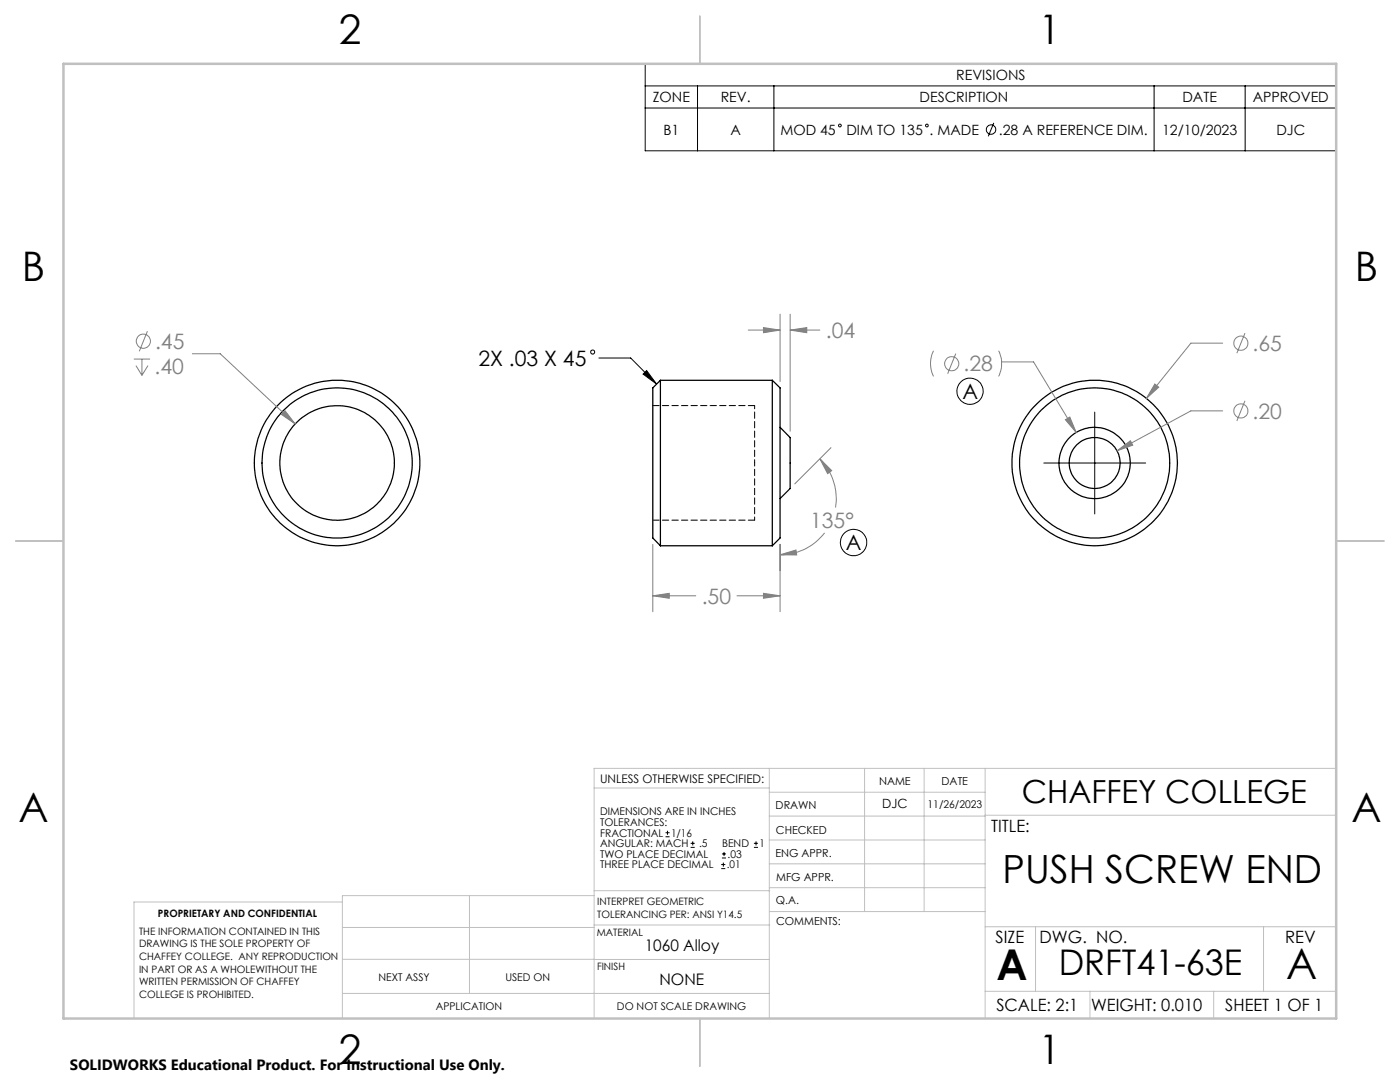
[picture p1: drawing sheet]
<svg xmlns="http://www.w3.org/2000/svg" width="279mm" height="216mm" viewBox="0 0 279 216" stroke-linecap="round" stroke-linejoin="round" font-family="sans-serif">
<g fill="none" stroke="#000" stroke-width=".25">
<path d="M131.8 75.9v33M131.8 75.9l-1.5 1.5v30l1.5 1.5M131.8 75.9h22.3M154.1 75.9v33M154.1 75.9l1.6 1.5v30l-1.6 1.5M155.7 85.3l2 2v10.2l-2 2M131.8 108.9h22.3"/>
<circle cx="67.3" cy="92.4" r="15"/>
<circle cx="67.3" cy="92.4" r="16.5"/>
<circle cx="67.3" cy="92.4" r="11.4"/>
<circle cx="218.4" cy="92.4" r="15"/>
<circle cx="218.5" cy="92.4" r="7.1"/>
<circle cx="218.5" cy="92.4" r="16.5"/>
<circle cx="218.5" cy="92.4" r="5.1"/>
</g>
<path d="M150.6 92.4v-11.5M150.6 103.8v-11.4" fill="none" stroke="#000" stroke-width=".2" stroke-dasharray="1.3 .6" stroke-dashoffset=".6"/>
<path d="M150.6 80.9h-20.3M130.3 103.8h20.3" fill="none" stroke="#000" stroke-width=".2" stroke-dasharray="1.3 .6"/>
<g fill="none" stroke="#000" stroke-width=".2">
<path d="M128.8 12.7h137.9v17.4h-137.9zM128.8 17.1h137.9M139.2 17.1v13M154.4 17.1v13M230.3 17.1v13M248.5 17.1v13M128.8 21.6h137.9M198.3 24.5l-1.1 2.7M119.5 71.4h6.4l5.1 5.2M129 73.9l2 2.7-2.7-2zM208.3 92.4h20.3M218.5 82.2v20.4"/>
<path d="M132.8 167h.8M132.8 166.2h.8M133.2 165.8v.8M137.8 169.1h.8M137.8 168.3h.8M138.3 167.9v.8M143.9 173.3h.8M143.9 172.5h.8M144.1 171.2h.8M144.1 170.4h.8M144.4 172.1v.8M144.5 170v.8"/>
<path d="M150.5 169.1h.8M150.5 168.3h.8M150.9 167.9v.8"/>
<circle cx="167.6" cy="25.1" r=".28"/>
<circle cx="185" cy="25" r=".26"/>
<circle cx="197.8" cy="25.9" r=".95"/>
<circle cx="118.3" cy="70.2" r=".39"/>
<circle cx="193.6" cy="78.1" r="2.62"/>
<circle cx="170.3" cy="108.3" r="2.64"/>
</g>
<g fill="none" stroke="#808080" stroke-width=".2">
<path d="M26.7 71.6h3.3M27.1 73l1.2 1.9M28.3 71.6v3.3M29.4 66.1l-1.6 4M29.5 73l-1.2 1.9M38.4 70.6h5.6l14.9 14M149.3 65.9h6.4M152.4 65.4l3.3 .5-3.3 .5zM155.7 62.7v13.4M157.7 65.9l3.3-.5v1zM157.7 62.7v23.3M157.7 65.9h5.9"/>
<path d="M186.3 70a5.7 5.7 0 0 0 0 5.1M190.7 70.6l-1.6 4M199.3 70a5.7 5.7 0 0 1 0 5.1M199.9 72.2h6.4l8.5 14.1M230.5 76.6l.7 .7-2.4 2.2zM244 68.5h-6.3l-8.9 11M248.5 66.5l-1.7 4M248.5 80l-1.7 4M56.9 82l2 2.6-2.7-1.9zM163.6 91.5l2.4 2.4-.8 .6zM163.6 91.5a11.5 11.5 0 0 1 3.2 9.8M165.8 89.3l-7.2 7.3"/>
<path d="M212.6 83.7l.9-.5 1.3 3.1zM222.9 90l2.7-2.1 .5 .9zM244 82h-6.3l-14.8 8M130.3 118.9l3.3-.5v1zM130.3 108.6v13.5M130.3 118.9h8.6M147.1 118.9h8.6M152.4 118.4l3.3 .5-3.3 .5zM155.7 110.7l3.2-1 .1 1zM155.7 108.6v13.5M164.6 106.3a11.1 11.1 0 0 1-8.9 4.4"/>
<circle cx="28.6" cy="68.1" r="1.42"/>
<circle cx="189.9" cy="72.6" r="1.41"/>
<circle cx="247.6" cy="68.5" r="1.41"/>
<circle cx="247.6" cy="82" r="1.41"/>
</g>
<g fill="none" stroke="#c0c0c0" stroke-width=".2">
<path d="M118.6 157.2h34.9M153.5 153.3v49.9M153.5 158.1h43.1M172.5 153.3v28.6M184.4 153.3v28.6M196.6 153.3v49.9M266.7 153.3h-148.1v49.9M68.3 180h-41.6v23.2M93.7 178.7v19.5M118.6 178.7h-50.3v24.5M118.6 177.7h35M153.5 167.6h43.1"/>
<path d="M153.5 162.8h43.1M153.5 172.4h43.1M153.5 177.1h43.1M196.6 162.7h70.1M68.3 198.2h85.2M68.3 191.4l85.2 .1M68.3 185.1h50.3M118.6 184.6h35M153.6 181.9h43M196.6 197.8h70.1M196.6 184.9h70.1M206.7 184.9v12.9"/>
<path d="M217.5 197.8v5.4M242.2 197.8v5.4M252.2 184.9v12.9"/>
</g>
<path d="M139.7 3.2v9.5M3.1 107.9h9.6M266.7 107.9h9.5M139.7 203.2v9.6" fill="none" stroke="#c0c0c0" stroke-width=".25"/>
<path d="M12.7 12.7h254v190.5h-254z" fill="none" stroke="#c0c0c0" stroke-width=".5"/>
<path d="M129 73.9l2 2.7-2.7-2z" fill="#000"/>
<path d="M130.3 118.9l3.3-.5v1zM152.4 118.4l3.3 .5-3.3 .5zM157.7 65.9l3.3-.5v1zM152.4 65.4l3.3 .5-3.3 .5zM155.7 110.7l3.2-1 .1 1zM163.6 91.5l2.4 2.4-.8 .6zM56.9 82l-.7 .7 2.7 1.9zM230.5 76.6l-1.7 2.9 2.4-2.2zM222.9 90l3.2-1.2-.5-.9zM212.6 83.7l2.2 2.6-1.3-3.1z" fill="#808080"/>
<g font-size="8.5">
<text x="198.9" y="195.5">A</text>
<text x="256.7" y="195.4">A</text>
</g>
<g font-size="8.1">
<text x="67.6" y="8.9">2</text>
<text x="207.3" y="8.9">1</text>
<text x="4.4" y="56.1">B</text>
<text x="270.4" y="56.1">B</text>
<text x="3.7" y="164.1">A</text>
<text x="269.7" y="164.1">A</text>
<text x="67.6" y="212.4">2</text>
<text x="207.3" y="212.4">1</text>
</g>
<text font-size="7.8" x="200.1" y="176.1">PUSH SCREW END</text>
<text font-size="7.1" x="211.3" y="194.6">DRFT41-63E</text>
<text font-size="6.3" x="203.9" y="160.2">CHAFFEY COLLEGE</text>
<g font-size="4.2" fill="#808080">
<text x="31" y="69.6">.45</text>
<text x="164.8" y="67.5">.04</text>
<text x="250" y="70">.65</text>
<text x="30.8" y="74.7">.40</text>
<text x="192.3" y="74.1">.28</text>
<text x="250" y="83.5">.20</text>
<text x="161.7" y="105.4">135°</text>
<text x="140.1" y="120.5">.50</text>
</g>
<g font-size="4.2">
<text x="95.5" y="73">2X .03 X 45</text>
<text x="192.1" y="79.5">A</text>
<text x="168.8" y="109.7">A</text>
</g>
<g font-size="3.4">
<text x="197.8" y="166">TITLE:</text>
<text x="198.7" y="188.1">SIZE</text>
<text x="207.5" y="188.1">DWG. NO.</text>
<text x="256.5" y="188.2">REV</text>
<text x="198.8" y="201.7">SCALE: 2:1</text>
<text x="217.7" y="201.8">WEIGHT: 0.010</text>
<text x="244.5" y="201.7">SHEET 1 OF 1</text>
</g>
<g font-size="3.2">
<text x="128.7" y="189.8">1060 Alloy</text>
<text x="131.6" y="196.6">NONE</text>
</g>
<text font-size="3" x="14" y="213.5">SOLIDWORKS Educational Product. For Instructional Use Only.</text>
<g font-size="2.8">
<text x="190.8" y="16">REVISIONS</text>
<text x="130.3" y="20.4">ZONE</text>
<text x="143.8" y="20.4">REV.</text>
<text x="183.5" y="20.4">DESCRIPTION</text>
<text x="236" y="20.4">DATE</text>
<text x="250" y="20.4">APPROVED</text>
<text x="132.4" y="26.9">B1</text>
<text x="145.8" y="26.9">A</text>
<text x="155.7" y="26.9">MOD 45</text>
<text x="168.9" y="26.9">DIM TO 135 . MADE</text>
<text x="199.4" y="26.9">.28 A REFERENCE DIM.</text>
<text x="231.9" y="26.9">12/10/2023</text>
<text x="254.7" y="26.9">DJC</text>
</g>
<text font-size="2.5" x="176.1" y="161.3">DJC</text>
<text font-size="2.4" x="119.8" y="156.2">UNLESS OTHERWISE SPECIFIED:</text>
<g font-size="2.2">
<text x="154.8" y="161.4">DRAWN</text>
<text x="175.4" y="156.6">NAME</text>
<text x="187.9" y="156.7">DATE</text>
<text x="154.9" y="166.3">CHECKED</text>
<text x="154.8" y="171">ENG APPR.</text>
<text x="154.9" y="175.7">MFG APPR.</text>
<text x="154.9" y="180.4">Q.A.</text>
<text x="154.9" y="184.6">COMMENTS:</text>
</g>
<g font-size="2.1">
<text x="185.1" y="161.2">11/26/2023</text>
<text x="119.8" y="162.7">DIMENSIONS ARE IN INCHES</text>
<text x="119.8" y="164.8">TOLERANCES:</text>
<text x="119.8" y="166.9">FRACTIONAL</text>
<text x="133.9" y="166.9">1/16</text>
<text x="119.8" y="171.2">TWO PLACE DECIMAL</text>
<text x="119.8" y="173.3">THREE PLACE DECIMAL</text>
<text x="119.8" y="169.1">ANGULAR: MACH</text>
<text x="139.5" y="169.1">.5</text>
<text x="144.1" y="169.1">BEND</text>
<text x="145.1" y="173.3">.01</text>
<text x="145.2" y="171.2">.03</text>
<text x="151.6" y="169.1">1</text>
<text x="75.5" y="195.7">NEXT ASSY</text>
<text x="100.9" y="195.7">USED ON</text>
<text x="86.9" y="201.5">APPLICATION</text>
<text x="123.1" y="201.6">DO NOT SCALE DRAWING</text>
</g>
<g font-size="2">
<text x="31.5" y="182.9">PROPRIETARY AND CONFIDENTIAL</text>
<text x="119.2" y="180.6">INTERPRET GEOMETRIC</text>
<text x="119.2" y="183.1">TOLERANCING PER: ANSI Y14.5</text>
<text x="27.8" y="186.5">THE INFORMATION CONTAINED IN THIS</text>
<text x="27.8" y="189">DRAWING IS THE SOLE PROPERTY OF</text>
<text x="27.8" y="191.6">CHAFFEY COLLEGE. ANY REPRODUCTION</text>
<text x="119.1" y="186.7">MATERIAL</text>
<text x="27.8" y="194.1">IN PART OR AS A WHOLEWITHOUT THE</text>
<text x="27.8" y="196.6">WRITTEN PERMISSION OF CHAFFEY</text>
<text x="119.1" y="193.5">FINISH</text>
<text x="27.8" y="199.1">COLLEGE IS PROHIBITED.</text>
</g>
</svg>
